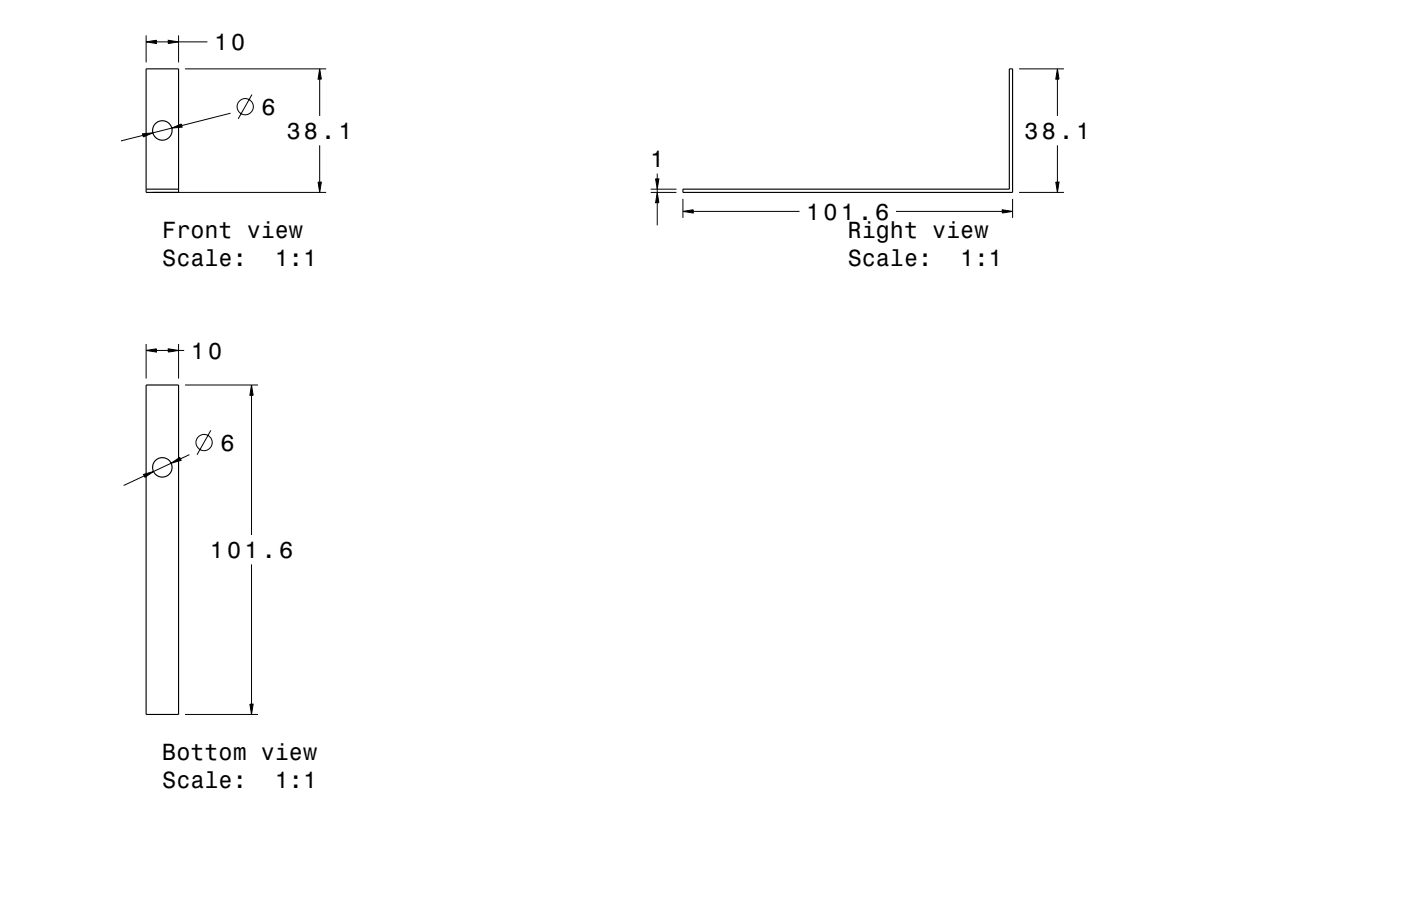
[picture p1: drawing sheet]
<svg xmlns="http://www.w3.org/2000/svg" width="432mm" height="279mm" viewBox="0 0 432 279" stroke-linecap="round" stroke-linejoin="round" font-family="sans-serif">
<g fill="none" stroke="#000" stroke-width=".31">
<path d="M45 12.9l3.2-.5v1zM45 10.9v8.3M48.2 12.9h3.7M51.9 12.4l3.1 .5-3.1 .5zM55 10.9v8.3M55 12.9h8.9M52.9 39.5l3-1.3 .2 1zM52.9 39.5l-5.8 1.5M57 21.2h43.5M71 34.9l-15 3.8M77.7 29.2l-4.3 7.5M98.5 21.2l.5 3.2h-1z"/>
<path d="M98.5 24.4v11.4M314.1 21.2h13.8M325.9 21.2l.5 3.2h-1zM325.9 24.4v11.4M43.9 41.3l3.2-.3-2.9 1.2zM44 41.8l-6.7 1.7M47 59.3h53.5M98 56.2h1l-.5 3.1zM98.5 44.8v11.4M200.6 59.3h7.9M200.6 58.3h7.9M202.1 55.2h1l-.5 3.1z"/>
<path d="M202.6 59.3l.5 3.2h-1zM202.6 53.5v1.7M202.6 58.3v1M314.1 59.3h13.8M325.4 56.2h1l-.5 3.1zM325.9 44.8v11.4M202.6 62.5v7M210.5 65.2l3.2-.5v1zM210.5 61.3v5.9M213.7 65.2h32.7M276.2 65.2h32.7M308.9 64.7l3.2 .5-3.2 .5z"/>
<path d="M312.1 61.3v5.9M45 108.1l3.2-.5v1zM45 106.1v10.6M48.2 108.1h3.7M51.9 107.6l3.1 .5-3.1 .5zM55 106.1v10.6M55 108.1h1.8M57 118.7h22.5M77.5 118.7l.5 3.2h-1zM65 132.7l-4.3 7.5M77.5 121.9v43.1M44.2 146.3l3.1-.9-2.6 1.8z"/>
<path d="M44.4 146.8l-6.3 2.9M52.7 142.9l2.7-1.8 .4 .9zM52.7 142.9l-5.4 2.5M58.4 140.2l-2.8 1.3M77.5 174.1v43.1M77 217.2h1l-.5 3.1zM57 220.3h22.5"/>
<circle cx="75.6" cy="32.9" r="2.51"/>
<circle cx="62.9" cy="136.5" r="2.51"/>
</g>
<g fill="none" stroke="#000" stroke-width=".35">
<path d="M45 21.2h10v38.1h-10zM45 58.3h10M210.5 58.3h100.6v-37.1h1v38.1h-101.6zM45 118.7h10v101.6h-10z"/>
<circle cx="50" cy="40.2" r="3"/>
<circle cx="50" cy="144.1" r="3"/>
</g>
<g fill="#000">
<path d="M45 12.9l3.2-.5v1z" fill-rule="evenodd"/>
<path d="M51.9 12.4l3.1 .5-3.1 .5z" fill-rule="evenodd"/>
<path d="M52.9 39.5l3-1.3 .2 1z" fill-rule="evenodd"/>
<path d="M98.5 21.2l.5 3.2h-1z" fill-rule="evenodd"/>
<path d="M325.9 21.2l.5 3.2h-1z" fill-rule="evenodd"/>
<path d="M43.9 41.3l3.2-.3-2.9 1.2z" fill-rule="evenodd"/>
<path d="M98 56.2h1l-.5 3.1z" fill-rule="evenodd"/>
<path d="M202.1 55.2h1l-.5 3.1z" fill-rule="evenodd"/>
<path d="M325.4 56.2h1l-.5 3.1z" fill-rule="evenodd"/>
<path d="M202.6 59.3l.5 3.2h-1z" fill-rule="evenodd"/>
<path d="M210.5 65.2l3.2-.5v1z" fill-rule="evenodd"/>
<path d="M308.9 64.7l3.2 .5-3.2 .5z" fill-rule="evenodd"/>
<path d="M45 108.1l3.2-.5v1z" fill-rule="evenodd"/>
<path d="M51.9 107.6l3.1 .5-3.1 .5z" fill-rule="evenodd"/>
<path d="M77.5 118.7l.5 3.2h-1z" fill-rule="evenodd"/>
<path d="M44.2 146.3l3.1-.9-2.6 1.8z" fill-rule="evenodd"/>
<path d="M52.7 142.9l2.7-1.8 .4 .9z" fill-rule="evenodd"/>
<path d="M77 217.2h1l-.5 3.1z" fill-rule="evenodd"/>
</g>
<g font-size="7.2">
<text x="66" y="15.4">10</text>
<text x="80.6" y="35.4">6</text>
<text x="88.4" y="42.8">38.1</text>
<text x="315.7" y="42.8">38.1</text>
<text x="200.4" y="51.5">1</text>
<text x="248.4" y="67.7">101.6</text>
<text x="50" y="73.3">Front view</text>
<text x="261.3" y="73.3">Right view</text>
<text x="50" y="81.9">Scale:</text>
<text x="84.7" y="81.9">1:1</text>
<text x="261.3" y="81.9">Scale:</text>
<text x="296" y="81.9">1:1</text>
<text x="58.8" y="110.6">10</text>
<text x="67.9" y="139">6</text>
<text x="64.7" y="172">101.6</text>
<text x="50" y="234.3">Bottom view</text>
<text x="50" y="242.9">Scale:</text>
<text x="84.7" y="242.9">1:1</text>
</g>
</svg>
